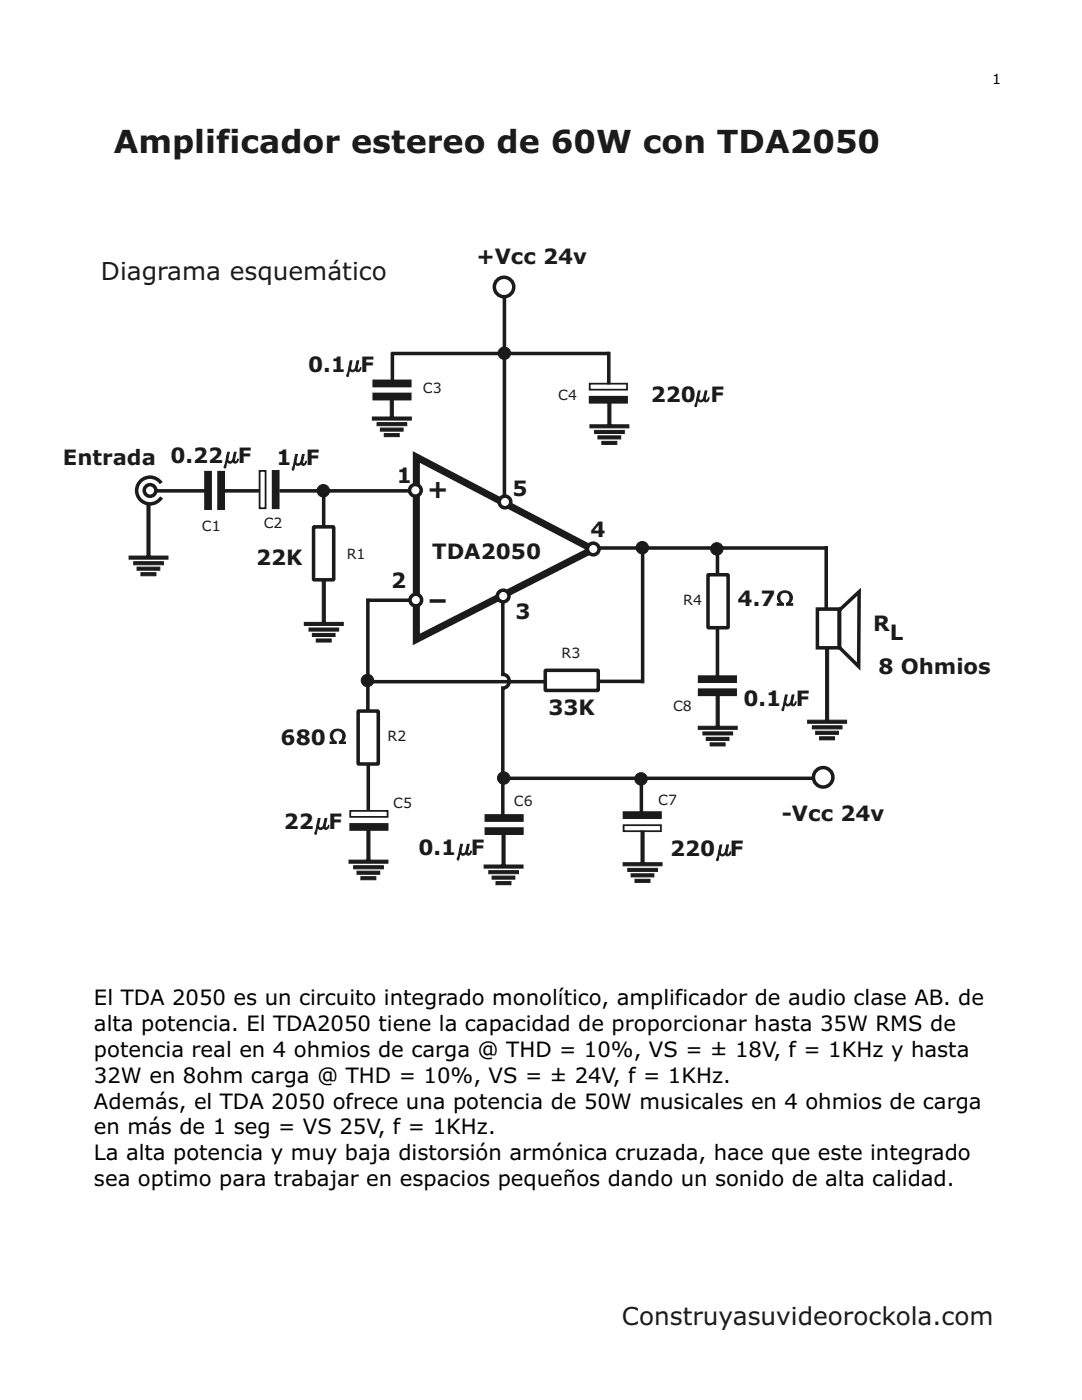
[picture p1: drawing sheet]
<svg xmlns="http://www.w3.org/2000/svg" width="216mm" height="279mm" viewBox="0 0 216 279" stroke-linecap="round" stroke-linejoin="round" font-family="sans-serif">
<path d="M83.1 91.2l35.2 18.4-35.2 18z" fill="none" stroke="#1f1a17" stroke-width="1.4" stroke-linecap="butt"/>
<g fill="none" stroke="#1f1a17" stroke-width=".71" stroke-linecap="butt">
<path d="M100.7 59.1v41.3M32.2 96.4a2.67 2.67 0 0 0-4-.5 2.67 2.67 0 0 0 0 4.1 2.67 2.67 0 0 0 4-.8M116.7 109.4h48.2M128.2 109.5v26.9M163.1 121.6h4.4v7.7h-4.4zM167.5 121.8l3.9-3.7-.1 14.9-3.8-3.8zM71.5 142l3.8-.1 .2 .2v10.2l-.2 .2h-3.7l-.1-.2z"/>
<circle cx="29.9" cy="97.9" r="1.16"/>
</g>
<g fill="#1f1a17" stroke="#1f1a17" stroke-width=".2">
<path d="M28.1 114.3h3v.6h-3zM27.4 113.2h4.5v.6h-4.5zM26.7 112.1h5.9v.6h-5.9zM25.8 111h7.7v.6h-7.7zM29.3 100.5h.6v10.5h-.6z" fill-rule="evenodd"/>
<path d="M120.1 88.1h3v.6h-3zM119.3 87h4.6v.6h-4.6zM118.7 85.9h5.9v.6h-5.9zM117.7 84.8h7.8v.6h-7.8zM121.3 79.8h.6v5h-.6z" fill-rule="evenodd"/>
<path d="M99 175.9h3v.7h-3zM98.2 174.8h4.5v.7h-4.5zM97.5 173.8h6v.6h-6zM96.6 172.6h7.8v.6h-7.8zM100.2 166.1h.6v6.5h-.6z" fill-rule="evenodd"/>
<path d="M76.7 86.5h3v.6h-3zM75.9 85.4h4.5v.6h-4.5zM75.2 84.3h6v.7h-6zM74.3 83.2h7.8v.6h-7.8zM77.9 79.5h.6v3.7h-.6z" fill-rule="evenodd"/>
<circle cx="73.3" cy="135.8" r="1.24"/>
</g>
<g fill="#1f1a17" stroke="#1f1a17" stroke-width=".35">
<path d="M74.5 78.5h7.5v1.2h-7.5zM74.5 75.9h7.5v1.2h-7.5z" fill-rule="evenodd"/>
<path d="M117.7 79.2h7.4v1.2h-7.4z" fill-rule="evenodd"/>
<path d="M124.4 162.1h7.5v1.2h-7.5z" fill-rule="evenodd"/>
<path d="M54.4 94h1.2v7.4h-1.2z" fill-rule="evenodd"/>
<path d="M139.4 137.6h7.5v1.2h-7.5zM139.4 134.9h7.5v1.2h-7.5z" fill-rule="evenodd"/>
<path d="M96.9 165.3h7.4v1.2h-7.4zM96.9 162.7h7.4v1.2h-7.4z" fill-rule="evenodd"/>
</g>
<path d="M117.7 76.6h7.4v1.2h-7.4zM51.8 94h1.2v7.4h-1.2zM124.4 164.7h7.5v1.2h-7.5z" fill="none" stroke="#1f1a17" stroke-width=".35"/>
<circle cx="100.6" cy="57.3" r="1.94" fill="#fff" stroke="#1f1a17" stroke-width=".71" stroke-linecap="butt"/>
<g fill="#1f1a17" stroke="#1f1a17" stroke-width=".2">
<path d="M139.3 78h.4l-.2 1.2a.49 .49 0 0 0 .3 .7 .49 .49 0 0 0 .6-.5l.3-1.4h.4l-.3 1.4a.32 .32 0 0 0 .2 .5 .32 .32 0 0 0 .3-.4l.1-.2 .1 .1a.57 .57 0 0 1-.3 .6 .57 .57 0 0 1-.7-.1v-.2a.62 .62 0 0 1-.6 .5 .62 .62 0 0 1-.6-.5l-.3 1.4-.2 .1-.1-.3z" fill-rule="evenodd"/>
<path d="M91.9 168.5h.4l-.3 1.2a.49 .49 0 0 0 .3 .7 .49 .49 0 0 0 .6-.5l.4-1.4h.3l-.3 1.4a.32 .32 0 0 0 .3 .5 .32 .32 0 0 0 .3-.4l.1-.2 .1 .1a.57 .57 0 0 1-.4 .6 .57 .57 0 0 1-.6-.1v-.2a.62 .62 0 0 1-.7 .5 .62 .62 0 0 1-.6-.5l-.3 1.3-.2 .1-.1-.3z" fill-rule="evenodd"/>
<path d="M155.4 118.4a1.47 1.47 0 0 1 2-.3 1.47 1.47 0 0 1 .5 1.9l-.6 .5h.9v.3h-1.2v-.4a1.07 1.07 0 0 0 .4-1.7 1.07 1.07 0 0 0-1.7 .3 1.22 1.22 0 0 0 .6 1.4v.4h-1.2v-.3h.8a1.35 1.35 0 0 1-.5-2.1z" fill-rule="evenodd"/>
<path d="M143.7 168.6h.3l-.2 1.2a.49 .49 0 0 0 .3 .7 .49 .49 0 0 0 .6-.4l.3-1.5h.4l-.3 1.4a.32 .32 0 0 0 .2 .5 .32 .32 0 0 0 .4-.4l.1-.1v.1a.57 .57 0 0 1-.3 .6 .57 .57 0 0 1-.7-.2v-.2a.62 .62 0 0 1-.6 .5 .62 .62 0 0 1-.6-.5l-.3 1.4-.2 .1-.1-.3z" fill-rule="evenodd"/>
<path d="M126.7 175.5h3v.6h-3zM125.9 174.4h4.6v.6h-4.6zM125.3 173.3h5.9v.6h-5.9zM124.3 172.2h7.8v.6h-7.8zM127.9 165.8h.6v6.4h-.6z" fill-rule="evenodd"/>
<path d="M72 175h3v.6h-3zM71.2 173.9h4.6v.6h-4.6zM70.6 172.8h5.9v.6h-5.9zM69.6 171.7h7.8v.6h-7.8zM73.2 165.4h.6v6.3h-.6z" fill-rule="evenodd"/>
<path d="M63.1 127.5h3v.6h-3zM62.3 126.4h4.6v.6h-4.6zM61.7 125.3h5.9v.6h-5.9zM60.7 124.2h7.8v.6h-7.8zM64.3 116h.6v8.2h-.6z" fill-rule="evenodd"/>
<path d="M141.7 148.3h3v.6h-3zM140.9 147.2h4.6v.6h-4.6zM140.3 146.1h5.9v.6h-5.9zM139.3 144.9h7.8v.7h-7.8zM142.9 138.7h.6v6.3h-.6z" fill-rule="evenodd"/>
<path d="M163.5 147h3v.7h-3zM162.8 145.9h4.5v.7h-4.5zM162.1 144.9h5.9v.6h-5.9zM161.2 143.7h7.7v.6h-7.7zM164.7 129.5h.6v14.2h-.6z" fill-rule="evenodd"/>
<path d="M156.7 138.7h.4l-.3 1.2a.49 .49 0 0 0 .3 .7 .49 .49 0 0 0 .6-.5l.4-1.4h.3l-.3 1.4a.32 .32 0 0 0 .3 .5 .32 .32 0 0 0 .3-.4l.1-.2 .1 .1a.57 .57 0 0 1-.3 .6 .57 .57 0 0 1-.7-.1v-.2a.62 .62 0 0 1-.6 .5 .62 .62 0 0 1-.7-.5l-.3 1.3-.2 .1-.1-.3z" fill-rule="evenodd"/>
<circle cx="64.5" cy="97.9" r="1.24"/>
<circle cx="128.2" cy="109.3" r="1.24"/>
<circle cx="143" cy="109.5" r="1.24"/>
<circle cx="127.9" cy="155.4" r="1.24"/>
<circle cx="100.5" cy="155.3" r="1.24"/>
</g>
<path d="M78.1 70.5h43.4M141.3 114.8l3.8-.1 .2 .2v10.2l-.2 .2h-3.7l-.1-.2zM108.9 133.8h10.3l.2 .1v3.7l-.2 .2h-10.2l-.2-.2zM100.4 155.3h62.7" fill="none" stroke="#1f1a17" stroke-width=".71" stroke-linecap="butt"/>
<path d="M69.9 164.4h7.4v1.2h-7.4z" fill-rule="evenodd" fill="#1f1a17" stroke="#1f1a17" stroke-width=".35"/>
<path d="M69.9 161.8h7.4v1.2h-7.4z" fill="none" stroke="#1f1a17" stroke-width=".35"/>
<circle cx="164.3" cy="155.1" r="1.94" fill="#fff" stroke="#1f1a17" stroke-width=".71" stroke-linecap="butt"/>
<path d="M55.8 98h27.1M73.1 119.8h10.6M73.4 119.5v22.2M100.3 119.2v15.4a1.35 1.35 0 0 1 1.3 1.4 1.35 1.35 0 0 1-1.3 1.3v25.7M164.9 109v12.4M73.7 136h35.1M73.5 152.3v9.5M128 155.3v6.9" fill="none" stroke="#1f1a17" stroke-width=".71" stroke-linecap="butt"/>
<path d="M63.5 163.4h.4l-.3 1.1a.49 .49 0 0 0 .3 .8 .49 .49 0 0 0 .6-.5l.4-1.4h.3l-.3 1.4a.32 .32 0 0 0 .2 .4 .32 .32 0 0 0 .4-.4l.1-.1v.1a.57 .57 0 0 1-.3 .6 .57 .57 0 0 1-.6-.1l-.1-.3a.62 .62 0 0 1-.6 .5 .62 .62 0 0 1-.6-.5l-.3 1.4-.2 .1-.1-.3z" fill-rule="evenodd" fill="#1f1a17" stroke="#1f1a17" stroke-width=".2"/>
<g fill="#fff" stroke="#1f1a17" stroke-width=".71" stroke-linecap="butt">
<circle cx="82.9" cy="97.8" r="1.16"/>
<circle cx="100.8" cy="100.2" r="1.16"/>
<circle cx="100.4" cy="118.9" r="1.16"/>
<circle cx="83" cy="119.8" r="1.16"/>
<circle cx="118.4" cy="109.6" r="1.16"/>
</g>
<path d="M78.3 70.3v6.5M121.5 70.2v6.5M31.2 98h10.8M43.9 98h7.8M64.6 98.3v6.8M62.6 105.2l3.8-.1 .2 .2v10.2l-.2 .2h-3.7l-.1-.2zM143.2 109.1v5.8M119.5 136h8.9M143.2 125.3v10.4" fill="none" stroke="#1f1a17" stroke-width=".71" stroke-linecap="butt"/>
<g fill="#1f1a17" stroke="#1f1a17" stroke-width=".2">
<path d="M69.9 72h.3l-.2 1.2a.49 .49 0 0 0 .3 .7 .49 .49 0 0 0 .6-.5l.3-1.4h.4l-.3 1.4a.32 .32 0 0 0 .2 .5 .32 .32 0 0 0 .4-.4l.1-.2v.1a.57 .57 0 0 1-.3 .6 .57 .57 0 0 1-.7-.1v-.2a.62 .62 0 0 1-.6 .5 .62 .62 0 0 1-.6-.5l-.3 1.4h-.2l-.1-.2z" fill-rule="evenodd"/>
<path d="M66.2 146a1.47 1.47 0 0 1 2-.3 1.47 1.47 0 0 1 .4 1.9l-.5 .5h.8v.3h-1.2v-.4a1.07 1.07 0 0 0 .5-1.8 1.07 1.07 0 0 0-1.8 .3 1.22 1.22 0 0 0 .7 1.5v.4h-1.3v-.3h.9a1.35 1.35 0 0 1-.5-2.1z" fill-rule="evenodd"/>
<path d="M45.4 90.3h.4l-.3 1.1a.49 .49 0 0 0 .3 .8 .49 .49 0 0 0 .6-.5l.4-1.4h.3l-.3 1.4a.32 .32 0 0 0 .2 .4 .32 .32 0 0 0 .4-.4l.1-.1v.1a.57 .57 0 0 1-.3 .6 .57 .57 0 0 1-.6-.1l-.1-.3a.62 .62 0 0 1-.6 .5 .62 .62 0 0 1-.6-.5l-.3 1.4-.2 .1-.1-.3z" fill-rule="evenodd"/>
<path d="M59 90.7h.3l-.2 1.2a.49 .49 0 0 0 .3 .7 .49 .49 0 0 0 .6-.5l.3-1.4h.4l-.3 1.4a.32 .32 0 0 0 .2 .5 .32 .32 0 0 0 .4-.4l.1-.2v.1a.57 .57 0 0 1-.3 .6 .57 .57 0 0 1-.7-.1v-.2a.62 .62 0 0 1-.6 .5 .62 .62 0 0 1-.6-.5l-.3 1.3-.2 .1-.1-.3z" fill-rule="evenodd"/>
<circle cx="100.6" cy="70.5" r="1.24"/>
</g>
<path d="M40.9 94.1h1.2v7.5h-1.2zM43.5 94.1h1.2v7.5h-1.2z" fill-rule="evenodd" fill="#1f1a17" stroke="#1f1a17" stroke-width=".35"/>
<text font-size="6.3" fill="#1f1a17" x="22.7" y="30.5">Amplificador estereo de 60W con TDA2050</text>
<g font-size="4.9" fill="#1f1a17">
<text x="20.1" y="55.9">Diagrama esquemático</text>
<text x="85.3" y="99.4">+</text>
<text x="85.3" y="121.6">-</text>
<text x="124.1" y="264.5">Construyasuvideorockola.com</text>
</g>
<g font-size="4.2" fill="#1f1a17">
<text x="95" y="52.7">+Vcc 24v</text>
<text x="61.5" y="74.2">0.1 F</text>
<text x="129.8" y="80.2">220 F</text>
<text x="12.6" y="92.8">Entrada 0.22 F</text>
<text x="55.1" y="92.9">1 F</text>
<text x="79.2" y="96.4">1</text>
<text x="102.3" y="99">5</text>
<text x="117.8" y="107.1">4</text>
<text x="51.1" y="112.7">22K</text>
<text x="86.2" y="111.7">TDA2050</text>
<text x="78.1" y="117.4">2</text>
<text x="102.8" y="123.5">3</text>
<text x="147.2" y="121">4.7</text>
<text x="174.2" y="125.9">R</text>
<text x="177.5" y="127.8">L</text>
<text x="175.3" y="134.5">8 Ohmios</text>
<text x="109.4" y="142.8">33K</text>
<text x="148.3" y="140.9">0.1 F</text>
<text x="56" y="148.6">680</text>
<text x="56.6" y="165.5">22 F</text>
<text x="156" y="163.9">-Vcc 24v</text>
<text x="83.5" y="170.7">0.1 F</text>
<text x="133.7" y="170.8">220 F</text>
</g>
<g font-size="4.2">
<text x="18.8" y="200.7">El TDA 2050 es un circuito integrado monolítico, amplificador de audio clase AB. de</text>
<text x="18.8" y="205.8">alta potencia. El TDA2050 tiene la capacidad de proporcionar hasta 35W RMS de</text>
<text x="18.8" y="211">potencia real en 4 ohmios de carga @ THD = 10%, VS = ± 18V, f = 1KHz y hasta</text>
<text x="18.8" y="216.1">32W en 8ohm carga @ THD = 10%, VS = ± 24V, f = 1KHz.</text>
<text x="18.8" y="221.2">Además, el TDA 2050 ofrece una potencia de 50W musicales en 4 ohmios de carga</text>
<text x="18.8" y="226.4">en más de 1 seg = VS 25V, f = 1KHz.</text>
<text x="18.8" y="231.5">La alta potencia y muy baja distorsión armónica cruzada, hace que este integrado</text>
<text x="18.8" y="236.7">sea optimo para trabajar en espacios pequeños dando un sonido de alta calidad.</text>
</g>
<text font-size="2.8" x="198" y="16.8">1</text>
<g font-size="2.8" fill="#1f1a17">
<text x="84.4" y="78.5">C3</text>
<text x="111.4" y="79.9">C4</text>
<text x="40.3" y="105.9">C1</text>
<text x="52.6" y="105.3">C2</text>
<text x="69.2" y="111.6">R1</text>
<text x="136.3" y="120.7">R4</text>
<text x="112.1" y="131.4">R3</text>
<text x="134.3" y="141.8">C8</text>
<text x="77.3" y="147.9">R2</text>
<text x="78.5" y="161.2">C5</text>
<text x="102.5" y="160.9">C6</text>
<text x="131.4" y="160.7">C7</text>
</g>
</svg>
